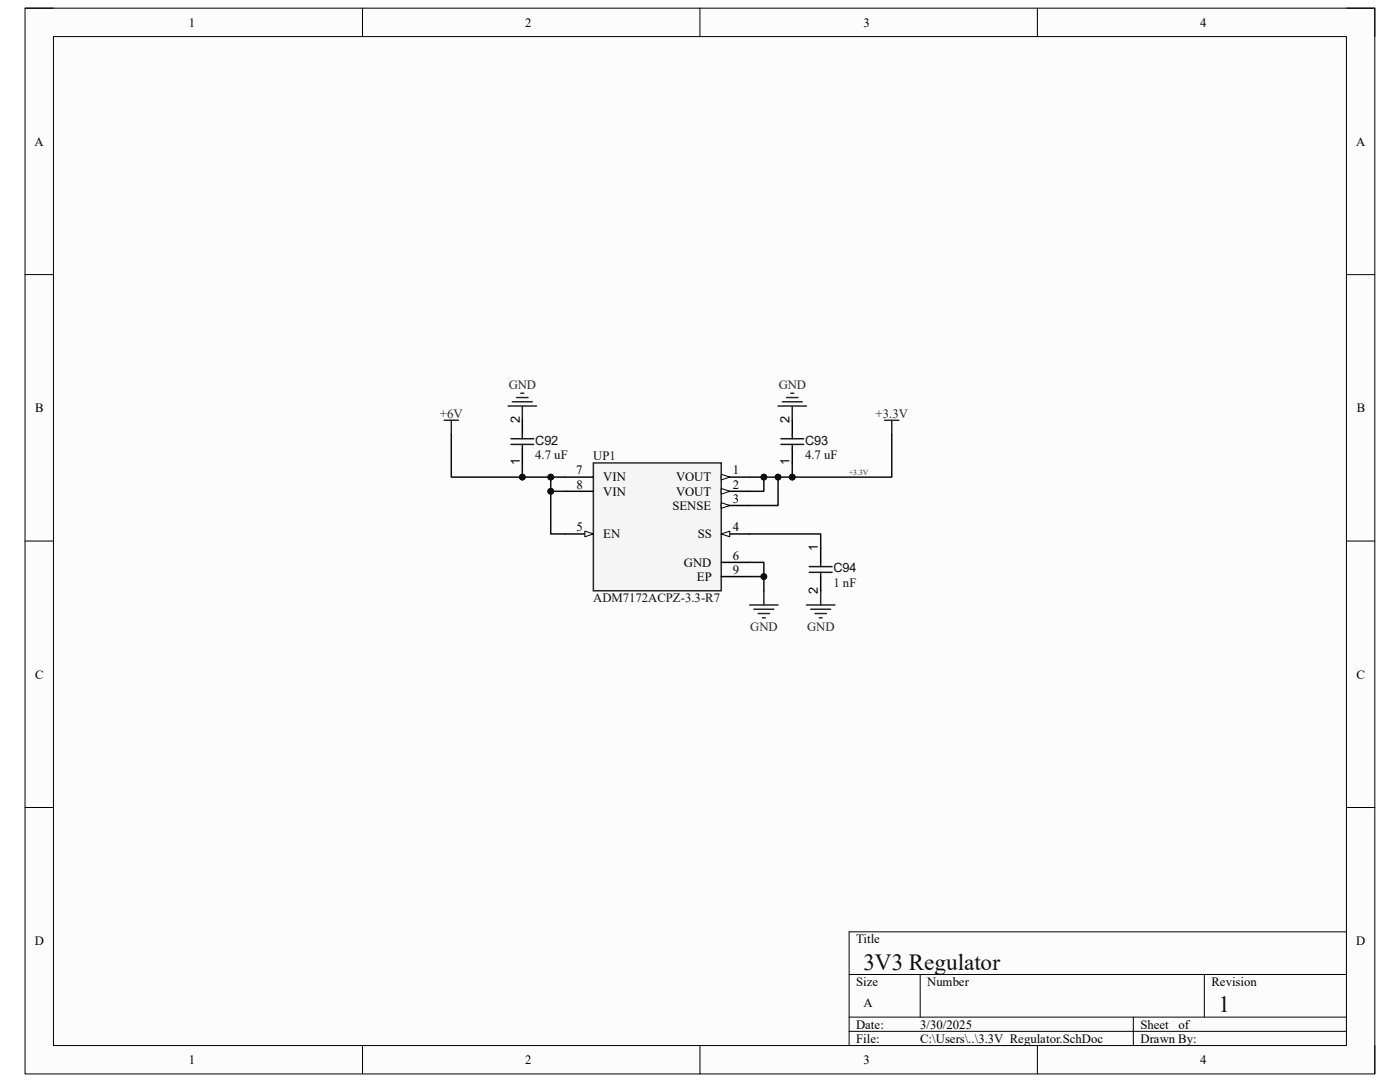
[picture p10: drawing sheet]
<svg xmlns="http://www.w3.org/2000/svg" width="279mm" height="216mm" viewBox="0 0 279 216" stroke-linecap="round" stroke-linejoin="round" font-family="sans-serif">
<path d="M5 1.6h269.4v212.7h-269.4z" fill-rule="evenodd" fill="#fcfcfc"/>
<path d="M5 1.6h269.4v212.7h-269.4z" fill="none" stroke="#000" stroke-width=".2"/>
<path d="M10.7 7.3h258v201.3h-258z" fill-rule="evenodd" fill="#fcfcfc"/>
<g fill="none" stroke="#000" stroke-width=".2">
<path d="M5 1.6h5.7M10.7 7.3h258v201.3h-258zM72.3 1.6v5.7M139.7 1.6v5.7M207 1.6v5.7M268.7 1.6h5.7v5.7M5 54.8h5.7M268.7 54.8h5.7M5 108h5.7M268.7 108h5.7M5 161.1h5.7M268.7 161.1h5.7"/>
<path d="M169.5 194.4h99.2M183.6 194.4v8.6M240.3 194.4v8.6M268.7 185.9h-99.2v22.7M72.3 208.6v5.7M139.7 208.6v5.7M169.5 203h99.2M169.5 205.8h99.2M207 208.6v5.7M226.2 203v5.6M274.4 208.6v5.7"/>
</g>
<path d="M118.4 92.4h25.5v25.5h-25.5z" fill-rule="evenodd" fill="#f5f5f5"/>
<path d="M118.4 92.4h25.5v25.5h-25.5z" fill="none" stroke="#262626" stroke-width=".3"/>
<path d="M112.7 95.2h5.7M112.7 98h5.7M143.9 95.2h5.7" fill="none" stroke="#000" stroke-width=".3"/>
<path d="M143.9 94.6l1.7 .6-1.7 .6z" fill="#fbfbfb"/>
<path d="M143.9 94.6l1.7 .6-1.7 .6z" fill="none" stroke="#000" stroke-width=".2"/>
<path d="M143.9 98h5.7" fill="none" stroke="#000" stroke-width=".3"/>
<path d="M143.9 97.5l1.7 .5-1.7 .6z" fill="#fbfbfb"/>
<path d="M143.9 97.5l1.7 .5-1.7 .6z" fill="none" stroke="#000" stroke-width=".2"/>
<path d="M112.7 106.5h5.7" fill="none" stroke="#000" stroke-width=".3"/>
<path d="M116.7 106l1.7 .5-1.7 .6z" fill="#fbfbfb"/>
<path d="M116.7 106l1.7 .5-1.7 .6z" fill="none" stroke="#000" stroke-width=".2"/>
<path d="M143.9 115.1h5.7M143.9 100.9h5.7" fill="none" stroke="#000" stroke-width=".3"/>
<path d="M143.9 100.3l1.7 .6-1.7 .5z" fill="#fbfbfb"/>
<path d="M143.9 100.3l1.7 .6-1.7 .5z" fill="none" stroke="#000" stroke-width=".2"/>
<path d="M143.9 106.5h5.7" fill="none" stroke="#000" stroke-width=".3"/>
<path d="M143.9 106.5l1.7-.5v1.1z" fill="#fbfbfb"/>
<path d="M143.9 106.5l1.7-.5v1.1z" fill="none" stroke="#000" stroke-width=".2"/>
<path d="M143.9 112.2h5.7" fill="none" stroke="#000" stroke-width=".3"/>
<g fill="none" stroke="#262626" stroke-width=".3">
<path d="M103.1 79.3h2.3M104 78.5h.5M157 79.3h2.3M157.8 78.5h.6M88.6 83.9h2.9M90.1 83.9v2.8M101.4 81h5.7M102.3 80.2h3.9M104.2 81v2.9M155.3 81h5.7M156.1 80.2h4M158.1 81v2.9"/>
<path d="M176.6 83.9h2.8M178 83.9v2.8M152.4 117.9v2.8M163.8 117.9v2.8M149.6 120.7h5.7M150.5 121.6h3.9M151.3 122.4h2.3M152.2 123.3h.5M161 120.7h5.6M161.8 121.6h4M162.7 122.4h2.2M163.5 123.3h.6"/>
</g>
<path d="M149.6 112.2h2.8v2.9h-2.8" fill="none" stroke="#0e0e0e" stroke-width=".3"/>
<circle cx="152.4" cy="115.1" r=".57" fill="#0e0e0e"/>
<circle cx="152.4" cy="115.1" r=".57" fill="none" stroke="#0e0e0e" stroke-width=".2"/>
<path d="M152.4 115.1v2.8" fill="none" stroke="#0e0e0e" stroke-width=".3"/>
<circle cx="152.4" cy="115.1" r=".57" fill="#0e0e0e"/>
<circle cx="152.4" cy="115.1" r=".57" fill="none" stroke="#0e0e0e" stroke-width=".2"/>
<path d="M149.6 95.2h2.8v2.8h-2.8" fill="none" stroke="#0e0e0e" stroke-width=".3"/>
<circle cx="152.4" cy="95.2" r=".57" fill="#0e0e0e"/>
<circle cx="152.4" cy="95.2" r=".57" fill="none" stroke="#0e0e0e" stroke-width=".2"/>
<path d="M112.7 98h-2.8v8.5h2.8" fill="none" stroke="#0e0e0e" stroke-width=".3"/>
<circle cx="109.9" cy="98" r=".57" fill="#0e0e0e"/>
<circle cx="109.9" cy="98" r=".57" fill="none" stroke="#0e0e0e" stroke-width=".2"/>
<path d="M112.7 95.2h-2.8v2.8" fill="none" stroke="#0e0e0e" stroke-width=".3"/>
<circle cx="109.9" cy="98" r=".57" fill="#0e0e0e"/>
<circle cx="109.9" cy="98" r=".57" fill="none" stroke="#0e0e0e" stroke-width=".2"/>
<circle cx="109.9" cy="95.2" r=".57" fill="#0e0e0e"/>
<circle cx="109.9" cy="95.2" r=".57" fill="none" stroke="#0e0e0e" stroke-width=".2"/>
<path d="M90.1 86.7v8.5h19.8" fill="none" stroke="#0e0e0e" stroke-width=".3"/>
<circle cx="109.9" cy="95.2" r=".57" fill="#0e0e0e"/>
<circle cx="109.9" cy="95.2" r=".57" fill="none" stroke="#0e0e0e" stroke-width=".2"/>
<circle cx="104.2" cy="95.2" r=".57" fill="#0e0e0e"/>
<circle cx="104.2" cy="95.2" r=".57" fill="none" stroke="#0e0e0e" stroke-width=".2"/>
<path d="M158.1 92.4v2.8" fill="none" stroke="#0e0e0e" stroke-width=".3"/>
<circle cx="158.1" cy="95.2" r=".57" fill="#0e0e0e"/>
<circle cx="158.1" cy="95.2" r=".57" fill="none" stroke="#0e0e0e" stroke-width=".2"/>
<path d="M104.2 92.4v2.8" fill="none" stroke="#0e0e0e" stroke-width=".3"/>
<circle cx="104.2" cy="95.2" r=".57" fill="#0e0e0e"/>
<circle cx="104.2" cy="95.2" r=".57" fill="none" stroke="#0e0e0e" stroke-width=".2"/>
<path d="M155.3 95.2v5.7h-5.7M149.6 106.5h14.2v2.9" fill="none" stroke="#0e0e0e" stroke-width=".3"/>
<circle cx="155.3" cy="95.2" r=".57" fill="#0e0e0e"/>
<circle cx="155.3" cy="95.2" r=".57" fill="none" stroke="#0e0e0e" stroke-width=".2"/>
<path d="M178 86.7v8.5h-25.5" fill="none" stroke="#0e0e0e" stroke-width=".3"/>
<circle cx="152.4" cy="95.2" r=".57" fill="#0e0e0e"/>
<circle cx="152.4" cy="95.2" r=".57" fill="none" stroke="#0e0e0e" stroke-width=".2"/>
<circle cx="155.3" cy="95.2" r=".57" fill="#0e0e0e"/>
<circle cx="155.3" cy="95.2" r=".57" fill="none" stroke="#0e0e0e" stroke-width=".2"/>
<circle cx="158.1" cy="95.2" r=".57" fill="#0e0e0e"/>
<circle cx="158.1" cy="95.2" r=".57" fill="none" stroke="#0e0e0e" stroke-width=".2"/>
<path d="M104.2 83.9v2.8M104.2 89.5v2.9M158.1 83.9v2.8M158.1 89.5v2.9M163.8 109.4v2.8M163.8 115.1v2.8" fill="none" stroke="#000" stroke-width=".3"/>
<path d="M102 87.5h4.5M102 88.7h4.5M104.2 86.7v.8M104.2 88.7v.8M155.9 87.5h4.5M155.9 88.7h4.5M158.1 86.7v.8M158.1 88.7v.8M161.5 114.2h4.6M161.5 113.1h4.6M163.8 112.2v.9M163.8 114.2v.9" fill="none" stroke="#1c1c1c" stroke-width=".3"/>
<g font-size="4.6" fill="#0e0e0e">
<text x="172.3" y="193.5">3V3 Regulator</text>
<text x="243.2" y="202">1</text>
</g>
<g font-size="2.5">
<text x="37.7" y="5.3">1</text>
<text x="104.8" y="5.3">2</text>
<text x="172.3" y="5.3">3</text>
<text x="239.5" y="5.3">4</text>
<text x="6.9" y="29.1">A</text>
<text x="270.6" y="29.1">A</text>
<text x="7" y="82.3">B</text>
<text x="270.8" y="82.3">B</text>
<text x="103.7" y="84.4" transform="rotate(-90 103.7 84.4)">2</text>
<text x="157.6" y="84.4" transform="rotate(-90 157.6 84.4)">2</text>
<text x="103.7" y="92.7" transform="rotate(-90 103.7 92.7)">1</text>
<text x="115" y="94.7">7</text>
<text x="146.2" y="94.7">1</text>
<text x="157.6" y="92.7" transform="rotate(-90 157.6 92.7)">1</text>
<text x="115" y="97.5">8</text>
<text x="120.4" y="96.1">VIN</text>
<text x="120.4" y="98.9">VIN</text>
<text x="134.2" y="101.7">SENSE</text>
<text x="134.9" y="96.1">VOUT</text>
<text x="134.9" y="98.9">VOUT</text>
<text x="146.2" y="97.5">2</text>
<text x="146.2" y="100.3">3</text>
<text x="115" y="106">5</text>
<text x="120.4" y="107.4">EN</text>
<text x="139.2" y="107.4">SS</text>
<text x="146.2" y="106">4</text>
<text x="136.5" y="113.1">GND</text>
<text x="146.2" y="111.7">6</text>
<text x="163.2" y="109.9" transform="rotate(-90 163.2 109.9)">1</text>
<text x="139.1" y="115.9">EP</text>
<text x="146.2" y="114.5">9</text>
<text x="163.2" y="118.6" transform="rotate(-90 163.2 118.6)">2</text>
<text x="7" y="135.4">C</text>
<text x="270.7" y="135.4">C</text>
<text x="6.9" y="188.6">D</text>
<text x="170.9" y="188.2">Title</text>
<text x="270.7" y="188.6">D</text>
<text x="170.9" y="196.7">Size</text>
<text x="185" y="196.7">Number</text>
<text x="241.8" y="196.7">Revision</text>
<text x="172.3" y="201">A</text>
<text x="170.9" y="205.2">Date:</text>
<text x="170.9" y="208.1">File:</text>
<text x="183.6" y="205.2">3/30/2025</text>
<text x="183.7" y="208.1">C:\Users\..\3.3V_Regulator.SchDoc</text>
<text x="227.6" y="205.2">Sheet</text>
<text x="227.6" y="208.1">Drawn By:</text>
<text x="235.2" y="205.2">of</text>
<text x="37.7" y="212.3">1</text>
<text x="104.8" y="212.3">2</text>
<text x="172.3" y="212.3">3</text>
<text x="239.5" y="212.3">4</text>
</g>
<g font-size="2.5" fill="#262626">
<text x="101.5" y="77.6">GND</text>
<text x="155.4" y="77.6">GND</text>
<text x="87.8" y="83.3">+6V</text>
<text x="174.8" y="83.3">+3.3V</text>
<text x="149.7" y="125.9">GND</text>
<text x="161.1" y="125.9">GND</text>
</g>
<g font-size="2.5" fill="#0e0e0e">
<text x="106.8" y="88.7">C92</text>
<text x="160.7" y="88.7">C93</text>
<text x="106.8" y="91.5">4.7 uF</text>
<text x="118.4" y="91.8">UP1</text>
<text x="160.7" y="91.5">4.7 uF</text>
<text x="166.3" y="117.1">1 nF</text>
<text x="166.3" y="114.2">C94</text>
<text x="118.4" y="120.2">ADM7172ACPZ-3.3-R7</text>
</g>
<text font-size="1.5" fill="#262626" x="169.5" y="94.9">+3.3V</text>
</svg>
